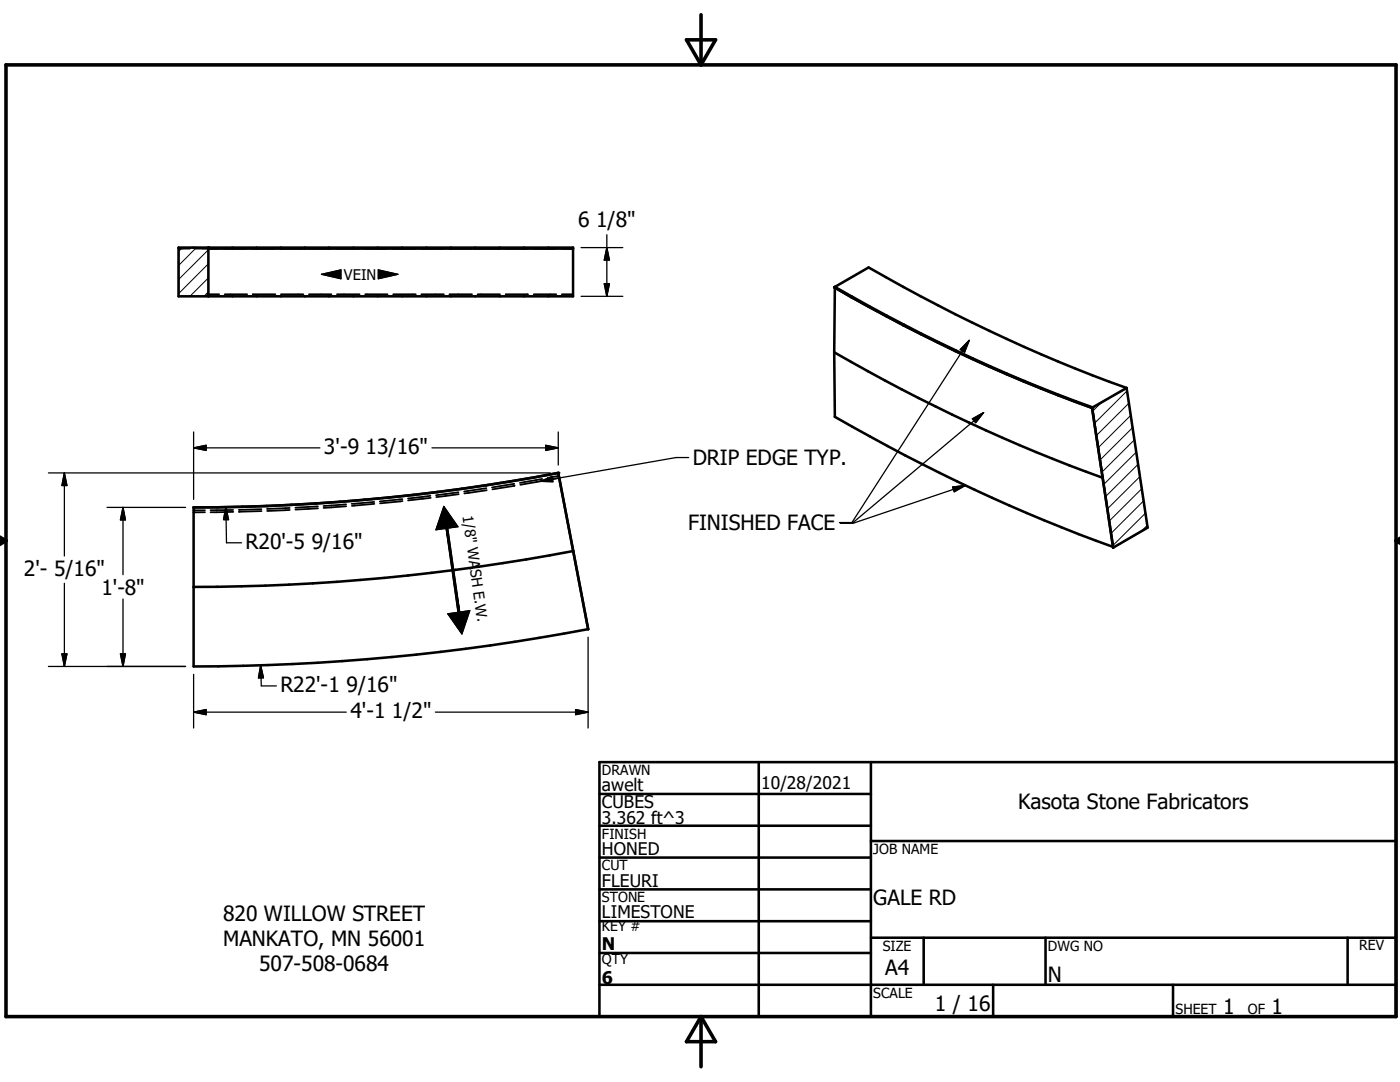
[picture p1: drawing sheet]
<svg xmlns="http://www.w3.org/2000/svg" width="279mm" height="216mm" viewBox="0 0 279 216" stroke-linecap="round" stroke-linejoin="round" font-family="sans-serif">
<g fill="none" stroke="#000" stroke-width=".51">
<path d="M35.6 49.4h78.8v9.7h-78.8zM41.6 49.4v9.7M41.6 49.6h72.8M166.6 57.4l-.1 12.9M166.6 57.3a320.2 320.2 0 0 0 51.5 24M166.6 57.3h-.1a314.4 314.4 0 0 0 51.4 24.1M166.6 57.3l6.8-3.9a319.4 319.4 0 0 0 51.4 24M166.5 70.3l.1 12.9a342.8 342.8 0 0 0 55.5 25.9M166.5 70.3a332.9 332.9 0 0 0 53.6 25M224.8 77.4l-6.7 3.9M224.8 77.4l4.2 27.9-6.8 4M111.4 94.4a392.7 392.7 0 0 1-72.8 6.8v31.8a423.5 423.5 0 0 0 78.8-7.5"/>
<path d="M111.4 94.4l3 15.6M111.4 94.4l6 31.1M217.9 81.4l2.2 13.9M217.9 81.4l4.3 27.9M218.1 81.3l-.2 .1M220.1 95.3l2.1 14M114.4 110l3 15.5M114.4 110a405.9 405.9 0 0 1-75.8 7.1M119.6 158.4h54.2M119.6 152.1h159v50.8h-159zM151.4 152.1v50.8M173.8 152.1v50.8"/>
<path d="M119.6 164.8h54.2M119.6 171.1h54.2M119.6 177.5h54.2M173.8 167.8h104.8M119.6 183.8h54.2M119.6 190.2h54.2M119.6 196.5h159M173.8 187.1h104.8M184.3 187.1v9.4M198.2 196.5v6.4M208.7 187.1v9.4M234.1 196.5v6.4"/>
<path d="M268.9 187.1v9.4"/>
</g>
<g fill="none" stroke="#000" stroke-width=".36">
<path d="M35.6 49.4v.1M35.6 49.5v.1M35.6 49.6h2.3M36.6 49.5l-1 .1M37.6 49.5h2M39 49.6h4.5M40.6 49.5l1 .1M41.4 58.7v.2M41.4 59v.1M41.5 59v.1M43.7 58.7h-2.3l.1 .2M44.6 49.6h4.5"/>
<path d="M44.8 58.7h4.5M50.3 49.6h4.5M50.4 58.7h4.5M55.9 49.6h4.5M56.1 58.7h4.4M61.5 49.6h4.5M61.7 58.7h4.4M67.1 49.6h4.5M67.3 58.7h4.5M72.7 49.6h4.6M72.9 58.7h4.5M78.4 49.6h4.5"/>
<path d="M78.5 58.7h4.5M84 49.6h4.5M84.1 58.7h4.5M89.6 49.6h4.5M89.7 58.7h4.5M95.3 49.6h4.4M95.3 58.7h4.5M100.9 49.6h4.5M100.9 58.7h4.5M106.5 49.6h4.5M106.5 58.7h4.5M112.1 49.6h2.3"/>
<path d="M112.1 58.7h2.3M114.4 49.4v.1M114.4 49.5v2M114.4 52.5v3.8M114.4 57.2v1.9M80.3 99.6l-4.5 .5M80.3 100l-4.4 .4M85.9 98.9l-4.5 .6M86 99.3l-4.6 .6M91.5 98.2l-4.5 .6M91.5 98.6l-4.4 .6M97.1 97.4l-4.5 .7"/>
<path d="M97.1 97.8l-4.4 .7M102.6 96.6l-4.4 .7M102.7 96.9l-4.4 .7M108.2 95.6l-4.4 .7M108.3 96l-4.5 .7M111.5 95l-2.2 .4M111.6 95.4l-2.2 .4M38.6 101.8h2.3M40.9 102.2h-2.3M46.5 101.8h-4.5M46.6 102.1l-4.6 .1M52.2 101.6l-4.5 .1"/>
<path d="M52.2 102l-4.5 .1M57.8 101.3l-4.5 .3M57.8 101.8l-4.5 .2M63.4 101l-4.5 .3M63.5 101.4l-4.5 .3M69.1 100.6l-4.5 .4M69.1 101l-4.5 .3M74.7 100.2l-4.5 .3M74.7 100.5l-4.5 .4"/>
</g>
<g fill="#000">
<circle cx="41.6" cy="49.4" r=".25"/>
<circle cx="50.3" cy="49.6" r=".18"/>
<circle cx="166.5" cy="57.3" r=".25"/>
<circle cx="111.4" cy="94.4" r=".25"/>
<circle cx="217.9" cy="81.4" r=".25"/>
<circle cx="38.6" cy="102.2" r=".18"/>
<circle cx="38.6" cy="101.2" r=".25"/>
<circle cx="38.6" cy="101.8" r=".18"/>
</g>
<path d="M64.2 54.7l3.8-.9v1.8zM75.5 53.8l3.9 .9-3.9 .9zM88.6 101l2.8 4.1-4.4 .6zM89 105.4h.4l2.4 16.7zM89 105.4l2.8 16.7-.4 .1zM89.4 122.5l4.4-.7-1.6 4.7z" fill="#000" stroke="#000" stroke-width=".2"/>
<g fill="none" stroke="#000" stroke-width=".2">
<path d="M36.4 49.4l-.8 .8M39.2 49.4l-3.6 3.6M41.6 58.2l-.9 .9M41.6 55.4l-3.7 3.7M41.6 52.6l-6 6M41.6 49.8l-6 6M224.9 78l-6.5 6.5M219.8 80.3l-1.8 1.8M225.3 80.5l-6.5 6.4M225.7 82.9l-6.6 6.5M226 85.3l-6.5 6.5M226.4 87.8l-6.5 6.4"/>
<path d="M226.8 90.2l-6.5 6.5M227.1 92.6l-6.5 6.5M227.5 95.1l-6.5 6.5M227.9 97.5l-6.5 6.5M228.2 100l-6.5 6.4M228.6 102.4l-6.5 6.5M229 104.8l-1.3 1.2"/>
</g>
<path d="M1.2 12.9h277.4v190h-277.4zM137 7.9h5.8l-2.9 5zM139.9 2.9v10M-.1 107.9h1.3M-.1 107.2l1.3 .7M1.2 107.9l-1.2 .7M278.6 107.9h.8M278.6 107.9l.8 .5M279.4 107.4l-.8 .5M139.9 202.9v10M139.9 202.9l2.9 5h-5.8z" fill="none" stroke="#000" stroke-width=".71"/>
<g fill="none" stroke="#000" stroke-width=".25">
<path d="M35.6 49.4h6v9.7h-6zM64.2 54.7l3.8-.9v1.8zM75.5 53.8l3.9 .9-3.9 .9zM116 59.1h8.3M116 49.4h8.3M120.6 56.6h1l-.5 2.5zM121.1 46.8v12.3M121.1 49.4l.5 2.5h-1zM193.4 67.9l-23.4 36.4M193.4 67.9l-.9 2.4-.9-.6zM9.7 94.4h100.1M12.8 94.4v16.5"/>
<path d="M12.8 94.4l.6 2.5h-1zM38.6 89.4l2.5-.5v1zM38.6 86.2v13.4M38.6 89.4h25.2M86.2 89.4h25.2M107.8 96l2.4-.9 .1 1zM108.9 88.9l2.5 .5-2.5 .5zM111.4 86.2v6.6M137.4 91.3h-2.5l-27.1 4.7M190.1 97.2l2.6-.3-2.3 1.2zM192.7 96.9l-22.5 7.5h-2.5M194.1 83.6l2.2-1.3-1.6 2z"/>
<path d="M196.3 82.3l-26.1 22h-2.7M218.1 81.3l4.1 28 6.8-4-4.2-27.9-6.9 4M12.8 116.4v16.6M21.4 101.2h15.6M24.5 101.2v13.5M24.5 119.5v13.5M24.5 101.2l.5 2.5h-1zM45.1 101.2l.1 7.1h3M45.1 101.2l.5 2.5h-1zM88.6 101l2.8 4.1-4.4 .6zM89 105.4h.4l2.4 16.7-.4 .1zM9.7 133h27.3"/>
<path d="M12.4 130.5h1l-.6 2.5zM24 130.5h1l-.5 2.5zM38.6 134.6v10.7M52 132.8l.1 4.1h3M52 132.8l.6 2.4-1 .1zM89.4 122.5l4.4-.7-1.6 4.7zM117.4 127.1v18.2M38.6 142.1h30.5M38.6 142.1l2.5-.5v1zM86.9 142.1h30.5M114.9 141.6l2.5 .5-2.5 .5z"/>
</g>
<g fill="#000" stroke="#000" stroke-width=".25">
<path d="M120.6 56.6h1l-.5 2.5zM121.1 49.4l.5 2.5h-1zM193.4 67.9l-.9 2.4-.9-.6zM12.8 94.4l.6 2.5h-1zM38.6 89.4l2.5-.5v1zM108.9 88.9l2.5 .5-2.5 .5zM107.8 96l2.4-.9 .1 1zM190.1 97.2l2.6-.3-2.3 1.2zM194.1 83.6l2.2-1.3-1.6 2zM24.5 101.2l.5 2.5h-1zM45.1 101.2l.5 2.5h-1zM12.4 130.5h1l-.6 2.5z"/>
<path d="M24 130.5h1l-.5 2.5zM52 132.8l.6 2.4-1 .1zM38.6 142.1l2.5-.5v1zM114.9 141.6l2.5 .5-2.5 .5z"/>
</g>
<g font-size="4.2">
<text x="115.4" y="45.4">6 1/8&quot;</text>
<text x="64.6" y="90.6">3'-9 13/16&quot;</text>
<text x="138.3" y="92.8">DRIP EDGE TYP.</text>
<text x="137.3" y="105.8">FINISHED FACE</text>
<text x="49" y="109.6">R20'-5 9/16&quot;</text>
<text x="4.8" y="114.9">2'- 5/16&quot;</text>
<text x="20.2" y="118.7">1'-8&quot;</text>
<text x="56" y="138.1">R22'-1 9/16&quot;</text>
<text x="69.9" y="143.3">4'-1 1/2&quot;</text>
<text x="203.2" y="161.5">Kasota Stone Fabricators</text>
<text x="44.5" y="183.7">820 WILLOW STREET</text>
<text x="174.3" y="180.5">GALE RD</text>
<text x="44.5" y="188.8">MANKATO, MN 56001</text>
<text x="51.7" y="193.8">507-508-0684</text>
<text x="176.7" y="194.6">A4</text>
<text x="209.1" y="196">N</text>
<text x="186.6" y="201.7">1 / 16</text>
<text x="244.1" y="202.3">1</text>
<text x="253.8" y="202.3">1</text>
</g>
<g font-size="3.5">
<text x="120.1" y="157.9">awelt</text>
<text x="120.1" y="161.2">CUBES</text>
<text x="151.9" y="157.4">10/28/2021</text>
<text x="120.1" y="164.5">3.362 ft^3</text>
<text x="120.1" y="170.6">HONED</text>
<text x="120.1" y="176.9">FLEURI</text>
<text x="120.1" y="183.3">LIMESTONE</text>
<text x="120.1" y="189.7">N</text>
<text x="120.1" y="196.3">6</text>
</g>
<g font-size="2.9">
<text x="68.6" y="55.8">VEIN</text>
<text x="92.3" y="103" transform="rotate(82 92.3 103)">1/8&quot; WASH E.W.</text>
</g>
<g font-size="2.8">
<text x="120.1" y="154.6">DRAWN</text>
<text x="120.1" y="167.3">FINISH</text>
<text x="120.1" y="173.7">CUT</text>
<text x="174.3" y="170.4">JOB NAME</text>
<text x="120.1" y="180">STONE</text>
<text x="120.1" y="185.8">KEY #</text>
<text x="176.2" y="189.7">SIZE</text>
<text x="209.1" y="189.7">DWG NO</text>
<text x="271.3" y="189.7">REV</text>
<text x="120.1" y="192.4">QTY</text>
<text x="174.3" y="199.1">SCALE</text>
<text x="234.6" y="202.3">SHEET</text>
<text x="249" y="202.3">OF</text>
</g>
</svg>
